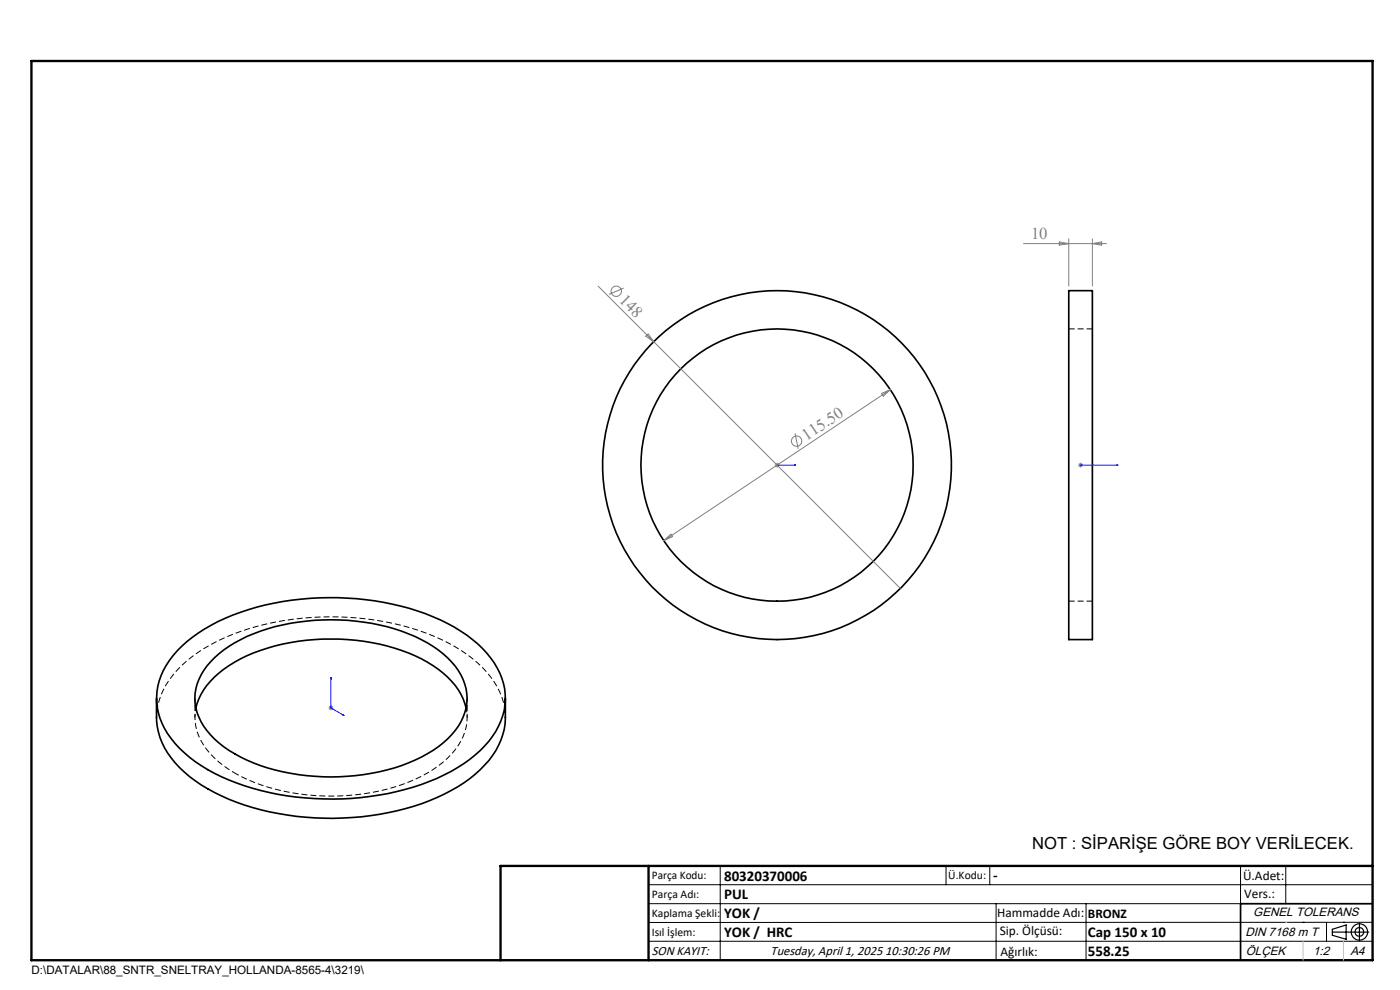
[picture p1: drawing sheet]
<svg xmlns="http://www.w3.org/2000/svg" width="297mm" height="210mm" viewBox="0 0 297 210" stroke-linecap="round" stroke-linejoin="round" font-family="sans-serif">
<g fill="none" stroke="#000" stroke-width=".35">
<path d="M226.7 61.7h5v74h-5zM38.6 137a38.3 38.3 0 0 1 17.7-8.7 59.9 59.9 0 0 1 37.2 3.2 26.3 26.3 0 0 1 12 10.2 13 13 0 0 1-1 14.5 28.5 28.5 0 0 1-13.4 9.6 59.9 59.9 0 0 1-44.1-1 26.2 26.2 0 0 1-12.1-10.2 13.4 13.4 0 0 1 1.8-15.5zM45.5 139.5a31.2 31.2 0 0 1 16.1-7.3 47.1 47.1 0 0 1 26.4 2.8 20.4 20.4 0 0 1 9.8 8.2 10.6 10.6 0 0 1-2 12.7 29.8 29.8 0 0 1-17 8.1 45.8 45.8 0 0 1-27.7-3.4 17.7 17.7 0 0 1-9.3-9.4 11.1 11.1 0 0 1 3.7-11.7zM33.2 148.1a21.2 21.2 0 0 0 .7 8.3 21.1 21.1 0 0 0 10.2 10.9 54.7 54.7 0 0 0 30.5 6.1 48 48 0 0 0 25-8.2 17.8 17.8 0 0 0 7.5-11.6l.1-5.5M41.6 150.2a14.9 14.9 0 0 1 7-9 40.9 40.9 0 0 1 23.4-5.6 40.1 40.1 0 0 1 19.8 5.6 14.9 14.9 0 0 1 7.1 9M291.2 191.7h-28v12"/>
<circle cx="164.8" cy="98.6" r="28.9"/>
<circle cx="164.8" cy="98.7" r="37"/>
</g>
<path d="M231.7 69.8h-5M226.7 127.5h5" fill="none" stroke="#000" stroke-width=".21" stroke-dasharray="1.3 .6" stroke-linecap="butt"/>
<path d="M107.2 152.2a15.5 15.5 0 0 0-5.9-11.6 42.5 42.5 0 0 0-21.8-9.1 58.6 58.6 0 0 0-33.3 4.4 24.9 24.9 0 0 0-11.5 10.4 13.1 13.1 0 0 0-1.5 5.9" fill="none" stroke="#000" stroke-width=".21" stroke-dasharray="1.3 .6" stroke-dashoffset=".7" stroke-linecap="butt"/>
<path d="M49.8 164a44.2 44.2 0 0 0 27.3 4.4 34.1 34.1 0 0 0 16.9-6.7 12.3 12.3 0 0 0 5.1-10.5l-.2-1" fill="none" stroke="#000" stroke-width=".21" stroke-dasharray="1.3 .6" stroke-dashoffset=".3" stroke-linecap="butt"/>
<path d="M41.6 150.2a11.2 11.2 0 0 0 3.9 10.6l2 1.7 2.3 1.5" fill="none" stroke="#000" stroke-width=".21" stroke-dasharray="1.3 .6" stroke-dashoffset=".6" stroke-linecap="butt"/>
<path d="M41.4 148.1v4.1M99.1 152.2v-4.1" fill="none" stroke="#000" stroke-width=".21" stroke-dasharray="1.3 .6" stroke-dashoffset=".5" stroke-linecap="butt"/>
<g fill="none" stroke="#808080" stroke-width=".21">
<path d="M217.1 51.7h17.6M224.7 51.3l2 .4-2 .3zM226.7 50.7v10M231.7 50.7v10M231.7 51.7l2-.4v.7zM126.9 60.7l11.8 11.8M132.3 61.1l-3.1 1.3M137 71.3l.5-.4 1.2 1.6zM138.7 72.5l52.3 52.3M164.4 98.7h.9M164.9 98.2v1M165.2 98.3l-.7 .7"/>
<path d="M168.7 91.9l.6 3.3M187 83.5l1.9-.9-1.5 1.4zM188.9 82.6l-48.1 32.1M228.7 98.7h1M228.9 98.3l.7 .7M229.2 98.2v1M229.6 98.3l-.7 .7M140.8 114.7l1.5-1.4 .4 .5zM69.7 150.2h1M69.8 149.8l.8 .7M70.2 149.7v1M70.6 149.8l-.8 .7"/>
<circle cx="130.7" cy="61.8" r="1.09"/>
<circle cx="169" cy="93.6" r="1.1"/>
</g>
<g fill="none" stroke="#000" stroke-width=".25">
<path d="M282.6 197.7h7.8M282.6 197.1l3-.9v3l-3-.8zM288.4 195.8v3.8M106.2 203.7h185"/>
<circle cx="288.4" cy="197.7" r="1.74"/>
<circle cx="288.4" cy="197.7" r=".93"/>
</g>
<path d="M164.7 98.7h.3zM164.9 98.7h.1M164.9 98.7h3.9M168.8 98.7h-.3h.3M229.1 98.7h.2zM229.2 98.7h.1M229.2 98.7h8M237.2 98.7h-.4h.4M70.2 143.6l.1 .4-.2-.1zM70.2 143.6v6.6l2.8 1.6M72.7 151.6l.3 .2-.3-.1z" fill="none" stroke="#00f" stroke-width=".21"/>
<g fill="none" stroke="#000" stroke-width=".21">
<path d="M137.6 187.7h153.6M137.6 191.7h153.6M137.6 199.7h153.6M152.8 183.7v20M200.7 183.7v4M210 183.7v4M211.3 191.7v12M230.4 191.7v12M263.2 183.7v20M272.8 183.7v8M276.4 195.6h.1M281.4 195.6v4.1"/>
<path d="M285 195.6h.1M291.2 195.6l-153.6 .1"/>
</g>
<path d="M6.7 12.9h284.5v190.8h-284.5zM137.6 183.7v20M291.2 183.7h-185v20" fill="none" stroke="#000" stroke-width=".5"/>
<path d="M276.4 199.7v4M285 199.7v4" fill="none" stroke="#c0c0c0" stroke-width=".21"/>
<path d="M272.8 195.6h.1" fill="none" stroke="#c0c0c0" stroke-width=".25"/>
<g fill="#00f">
<path d="M168.5 98.7h.3zM164.7 98.7h.3z"/>
<path d="M229.1 98.7h.2zM236.8 98.7h.4z"/>
<path d="M72.7 151.6l.3 .2-.3-.1zM70.2 143.6l.1 .4-.2-.1z"/>
</g>
<g font-size="3.5" fill="#808080">
<text x="218.7" y="50.8">10</text>
<text x="131.2" y="63.8" transform="rotate(45 131.2 63.8)">148</text>
<text x="171.1" y="93.5" transform="rotate(-34 171.1 93.5)">115.50</text>
</g>
<text font-size="3.5" x="219" y="180.2">NOT : SİPARİŞE GÖRE BOY VERİLECEK.</text>
<g font-size="3.2">
<text x="153.6" y="190.8">PUL</text>
<text x="153.6" y="186.8">80320370006</text>
<text x="210.7" y="186.6">-</text>
<text x="153.6" y="194.8">YOK /</text>
<text x="153.6" y="198.8">YOK / HRC</text>
<text x="230.8" y="198.7">Cap 150 x 10</text>
<text x="230.8" y="202.8">558.25</text>
</g>
<g font-size="2.8">
<text x="263.7" y="186.7">Ü.Adet:</text>
<text x="263.9" y="190.5">Vers.:</text>
<text x="211.5" y="194.5">Hammadde Adı:</text>
<text x="230.8" y="194.7">BRONZ</text>
<text x="138.3" y="202.6">SON KAYIT:</text>
<text x="163.5" y="202.6">Tuesday, April 1, 2025 10:30:26 PM</text>
<text x="212.1" y="198.4">Sip. Ölçüsü:</text>
<text x="212.2" y="202.7">Ağırlık:</text>
</g>
<g font-size="2.6">
<text x="265.9" y="194.4">GENEL TOLERANS</text>
<text x="264.2" y="198.5">DIN 7168 m T</text>
<text x="264.3" y="202.6">ÖLÇEK</text>
<text x="278.5" y="202.6">1:2</text>
<text x="286.5" y="202.6">A4</text>
</g>
<g font-size="2.5">
<text x="138.3" y="186.4">Parça Kodu:</text>
<text x="138.3" y="190.5">Parça Adı:</text>
<text x="201.2" y="186.5">Ü.Kodu:</text>
<text x="138.3" y="194.5">Kaplama Şekli:</text>
<text x="138.3" y="198.6">Isıl İşlem:</text>
<text x="6.7" y="206.7">D:\DATALAR\88_SNTR_SNELTRAY_HOLLANDA-8565-4\3219\</text>
</g>
</svg>
